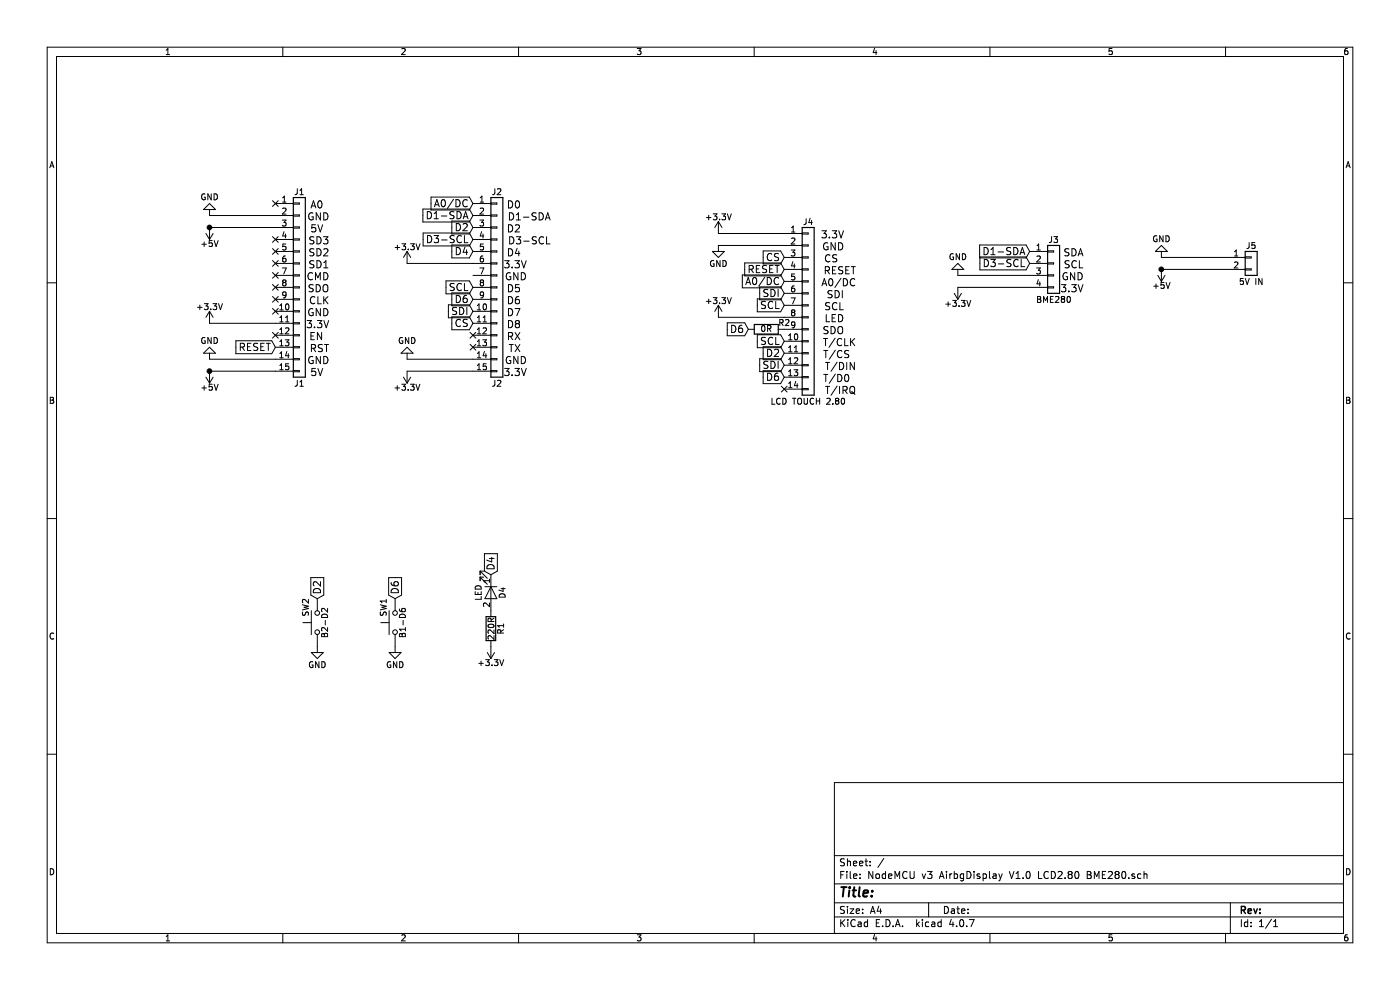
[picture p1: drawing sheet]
EESchema Schematic File Version 2
LIBS:power
LIBS:device
LIBS:switches
LIBS:relays
LIBS:motors
LIBS:transistors
LIBS:conn
LIBS:linear
LIBS:regul
LIBS:74xx
LIBS:cmos4000
LIBS:adc-dac
LIBS:memory
LIBS:xilinx
LIBS:microcontrollers
LIBS:dsp
LIBS:microchip
LIBS:analog_switches
LIBS:motorola
LIBS:texas
LIBS:intel
LIBS:audio
LIBS:interface
LIBS:digital-audio
LIBS:philips
LIBS:display
LIBS:cypress
LIBS:siliconi
LIBS:opto
LIBS:atmel
LIBS:contrib
LIBS:valves
LIBS:ESP8266
LIBS:ESP32-footprints-Shem-Lib
LIBS:NodeMCU v3 AirbgDisplay V1.0 LCD2.80 BME280-cache
EELAYER 25 0
EELAYER END
$Descr A4 11693 8268
encoding utf-8
Sheet 1 1
Title ""
Date ""
Rev ""
Comp ""
Comment1 ""
Comment2 ""
Comment3 ""
Comment4 ""
$EndDescr
$Comp
L Conn_01x04 J3
U 1 1
P 8800 2200
F 0 "J3" H 8800 2400 50  0000 C CNN
F 1 "BME280" H 8950 1900 50  0000 R CNN
F 2 "Pin_Headers:Pin_Header_Straight_1x04_Pitch2.54mm" H 8800 2200 50  0001 C CNN
F 3 "" H 8800 2200 50  0001 C CNN
	1    8800 2200
	1    0    0    -1  
$EndComp
Text GLabel 3950 1800 0    60   Input ~ 0
D1-SDA
Text GLabel 3950 1900 0    60   Input ~ 0
D2
Text GLabel 8600 2100 0    60   Input ~ 0
D1-SDA
$Comp
L GND #PWR8
U 1 1
P 8000 2300
F 0 "#PWR8" H 8000 2050 50  0001 C CNN
F 1 "GND" H 8000 2150 50  0000 C CNN
F 2 "" H 8000 2300 50  0001 C CNN
F 3 "" H 8000 2300 50  0001 C CNN
	1    8000 2300
	1    0    0    1   
$EndComp
$Comp
L +3.3V #PWR9
U 1 1
P 8000 2400
F 0 "#PWR9" H 8000 2250 50  0001 C CNN
F 1 "+3.3V" H 8000 2540 50  0000 C CNN
F 2 "" H 8000 2400 50  0001 C CNN
F 3 "" H 8000 2400 50  0001 C CNN
	1    8000 2400
	1    0    0    1   
$EndComp
$Comp
L +5V #PWR14
U 1 1
P 1750 3100
F 0 "#PWR14" H 1750 2950 50  0001 C CNN
F 1 "+5V" H 1750 3240 50  0000 C CNN
F 2 "" H 1750 3100 50  0001 C CNN
F 3 "" H 1750 3100 50  0001 C CNN
	1    1750 3100
	1    0    0    1   
$EndComp
Text Notes 4350 1750 2    60   ~ 0
D0\n
Text Notes 4600 1850 2    60   ~ 0
D1-SDA
Text Notes 4350 1950 2    60   ~ 0
D2
Text Notes 4600 2050 2    60   ~ 0
D3-SCL
Text Notes 4350 2150 2    60   ~ 0
D4
Text Notes 4350 2450 2    60   ~ 0
D5
Text Notes 4350 2550 2    60   ~ 0
D6
Text Notes 4350 2650 2    60   ~ 0
D7
Text Notes 4350 2750 2    60   ~ 0
D8
Text Notes 4350 2850 2    60   ~ 0
RX
Text Notes 4350 2950 2    60   ~ 0
TX
Text Notes 4400 3150 2    60   ~ 0
3.3V
Text Notes 4400 2350 2    60   ~ 0
GND
Text Notes 4400 3050 2    60   ~ 0
GND
Text Notes 9050 2350 2    60   ~ 0
GND
Text Notes 9050 2450 2    60   ~ 0
3.3V
Text Notes 9050 2250 2    60   ~ 0
SCL
Text Notes 9050 2150 2    60   ~ 0
SDA
Text Notes 2700 1750 2    60   ~ 0
A0
Text Notes 2700 3150 2    60   ~ 0
5V
Text Notes 2750 2250 2    60   ~ 0
SD1
Text Notes 2750 2150 2    60   ~ 0
SD2
Text Notes 2750 2050 2    60   ~ 0
SD3
Text Notes 2750 2350 2    60   ~ 0
CMD
Text Notes 2750 2450 2    60   ~ 0
SDO
Text Notes 2750 2550 2    60   ~ 0
CLK
Text Notes 2750 2750 2    60   ~ 0
3.3V
Text Notes 2750 2650 2    60   ~ 0
GND
Text Notes 2750 2950 2    60   ~ 0
RST
NoConn ~ 2300 2000
NoConn ~ 2300 2100
Text GLabel 3950 2700 0    60   Input ~ 0
CS
$Comp
L SW_Push SW1
U 1 1
P 3300 5200
F 0 "SW1" H 3350 5300 50  0000 L CNN
F 1 "B1-D6" H 3300 5140 50  0000 C CNN
F 2 "Buttons_Switches_THT:SW_PUSH_6mm_h5mm" H 3300 5400 50  0001 C CNN
F 3 "" H 3300 5400 50  0001 C CNN
	1    3300 5200
	0    -1   -1   0   
$EndComp
Text GLabel 3950 2100 0    60   Input ~ 0
D4
NoConn ~ 2300 2300
NoConn ~ 2300 2200
Text GLabel 3950 2400 0    60   Input ~ 0
SCL
Text GLabel 2300 2900 0    60   Input ~ 0
RESET
NoConn ~ 2300 1700
$Comp
L LED D4
U 1 1
P 4100 4950
F 0 "D4" H 4100 5050 50  0000 C CNN
F 1 "LED" H 4100 4850 50  0000 C CNN
F 2 "LEDs:LED_1206_HandSoldering" H 4100 4950 50  0001 C CNN
F 3 "" H 4100 4950 50  0001 C CNN
	1    4100 4950
	0    1    1    0   
$EndComp
$Comp
L R R1
U 1 1
P 4100 5250
F 0 "R1" V 4180 5250 50  0000 C CNN
F 1 "220R" V 4100 5250 50  0000 C CNN
F 2 "Resistors_SMD:R_1206_HandSoldering" V 4030 5250 50  0001 C CNN
F 3 "" H 4100 5250 50  0001 C CNN
	1    4100 5250
	1    0    0    -1  
$EndComp
$Comp
L Conn_01x15 J1
U 1 1
P 2500 2400
F 0 "J1" H 2500 3200 50  0000 C CNN
F 1 "J1" H 2500 1600 50  0000 C CNN
F 2 "Pin_Headers:Pin_Header_Straight_1x15_Pitch2.54mm" H 2500 2400 50  0001 C CNN
F 3 "" H 2500 2400 50  0001 C CNN
	1    2500 2400
	1    0    0    -1  
$EndComp
$Comp
L Conn_01x15 J2
U 1 1
P 4150 2400
F 0 "J2" H 4150 3200 50  0000 C CNN
F 1 "J2" H 4150 1600 50  0000 C CNN
F 2 "Pin_Headers:Pin_Header_Straight_1x15_Pitch2.54mm" H 4150 2400 50  0001 C CNN
F 3 "" H 4150 2400 50  0001 C CNN
	1    4150 2400
	1    0    0    -1  
$EndComp
$Comp
L +3.3V #PWR6
U 1 1
P 3400 2200
F 0 "#PWR6" H 3400 2050 50  0001 C CNN
F 1 "+3.3V" H 3400 2340 50  0000 C CNN
F 2 "" H 3400 2200 50  0001 C CNN
F 3 "" H 3400 2200 50  0001 C CNN
	1    3400 2200
	1    0    0    -1  
$EndComp
$Comp
L +3.3V #PWR11
U 1 1
P 1750 2700
F 0 "#PWR11" H 1750 2550 50  0001 C CNN
F 1 "+3.3V" H 1750 2840 50  0000 C CNN
F 2 "" H 1750 2700 50  0001 C CNN
F 3 "" H 1750 2700 50  0001 C CNN
	1    1750 2700
	1    0    0    -1  
$EndComp
Text Notes 4400 2250 2    60   ~ 0
3.3V
$Comp
L GND #PWR12
U 1 1
P 1750 3000
F 0 "#PWR12" H 1750 2750 50  0001 C CNN
F 1 "GND" H 1750 2850 50  0000 C CNN
F 2 "" H 1750 3000 50  0001 C CNN
F 3 "" H 1750 3000 50  0001 C CNN
	1    1750 3000
	1    0    0    1   
$EndComp
Text Notes 2750 3050 2    60   ~ 0
GND
Text Notes 2700 2850 2    60   ~ 0
EN
Text Notes 2700 1950 2    60   ~ 0
5V
Text Notes 2750 1850 2    60   ~ 0
GND
NoConn ~ 2300 2400
NoConn ~ 2300 2500
$Comp
L +5V #PWR2
U 1 1
P 1750 1900
F 0 "#PWR2" H 1750 1750 50  0001 C CNN
F 1 "+5V" H 1750 2040 50  0000 C CNN
F 2 "" H 1750 1900 50  0001 C CNN
F 3 "" H 1750 1900 50  0001 C CNN
	1    1750 1900
	1    0    0    1   
$EndComp
$Comp
L GND #PWR1
U 1 1
P 1750 1800
F 0 "#PWR1" H 1750 1550 50  0001 C CNN
F 1 "GND" H 1750 1650 50  0000 C CNN
F 2 "" H 1750 1800 50  0001 C CNN
F 3 "" H 1750 1800 50  0001 C CNN
	1    1750 1800
	1    0    0    1   
$EndComp
$Comp
L GND #PWR13
U 1 1
P 3400 3000
F 0 "#PWR13" H 3400 2750 50  0001 C CNN
F 1 "GND" H 3400 2850 50  0000 C CNN
F 2 "" H 3400 3000 50  0001 C CNN
F 3 "" H 3400 3000 50  0001 C CNN
	1    3400 3000
	1    0    0    1   
$EndComp
NoConn ~ 2300 2800
Text GLabel 4100 4800 1    60   Input ~ 0
D4
Text GLabel 3950 2000 0    60   Input ~ 0
D3-SCL
NoConn ~ 2300 2600
NoConn ~ 3950 2800
NoConn ~ 3950 2900
$Comp
L +3.3V #PWR3
U 1 1
P 6000 1950
F 0 "#PWR3" H 6000 1800 50  0001 C CNN
F 1 "+3.3V" H 6000 2090 50  0000 C CNN
F 2 "" H 6000 1950 50  0001 C CNN
F 3 "" H 6000 1950 50  0001 C CNN
	1    6000 1950
	1    0    0    -1  
$EndComp
$Comp
L +3.3V #PWR10
U 1 1
P 6000 2650
F 0 "#PWR10" H 6000 2500 50  0001 C CNN
F 1 "+3.3V" H 6000 2790 50  0000 C CNN
F 2 "" H 6000 2650 50  0001 C CNN
F 3 "" H 6000 2650 50  0001 C CNN
	1    6000 2650
	1    0    0    -1  
$EndComp
$Comp
L GND #PWR4
U 1 1
P 6000 2050
F 0 "#PWR4" H 6000 1800 50  0001 C CNN
F 1 "GND" H 6000 1900 50  0000 C CNN
F 2 "" H 6000 2050 50  0001 C CNN
F 3 "" H 6000 2050 50  0001 C CNN
	1    6000 2050
	-1   0    0    -1  
$EndComp
Text GLabel 6550 2150 0    60   Input ~ 0
CS
Text GLabel 6550 2450 0    60   Input ~ 0
SDI
Text GLabel 6550 2250 0    60   Input ~ 0
RESET
Text GLabel 6550 2550 0    60   Input ~ 0
SCL
Text GLabel 3950 1700 0    60   Input ~ 0
A0/DC
Text GLabel 6550 2350 0    60   Input ~ 0
A0/DC
Text Notes 7050 2100 2    60   ~ 0
GND
Text Notes 7050 2000 2    60   ~ 0
3.3V
Text Notes 7050 2700 2    60   ~ 0
LED
Text Notes 7000 2200 2    60   ~ 0
CS
Text Notes 7150 2300 2    60   ~ 0
RESET
Text Notes 7150 2400 2    60   ~ 0
A0/DC
Text Notes 7050 2500 2    60   ~ 0
SDI
Text Notes 7050 2600 2    60   ~ 0
SCL
Wire Wire Line
	8000 2300 8600 2300
Wire Wire Line
	8000 2400 8600 2400
Wire Wire Line
	3950 2200 3400 2200
Wire Wire Line
	2300 3000 1750 3000
Wire Wire Line
	2300 2700 1750 2700
Wire Wire Line
	2300 1800 1750 1800
Wire Wire Line
	3950 3000 3400 3000
Connection ~ 1750 1900
Connection ~ 1750 3100
Wire Wire Line
	6550 1950 6000 1950
Wire Wire Line
	6550 2650 6000 2650
Wire Wire Line
	6550 2050 6000 2050
Wire Wire Line
	1750 1900 2300 1900
Wire Wire Line
	1750 3100 2300 3100
$Comp
L +3.3V #PWR15
U 1 1
P 3400 3100
F 0 "#PWR15" H 3400 2950 50  0001 C CNN
F 1 "+3.3V" H 3400 3240 50  0000 C CNN
F 2 "" H 3400 3100 50  0001 C CNN
F 3 "" H 3400 3100 50  0001 C CNN
	1    3400 3100
	-1   0    0    1   
$EndComp
Wire Wire Line
	3950 3100 3400 3100
$Comp
L Conn_01x02 J5
U 1 1
P 10450 2150
F 0 "J5" H 10450 2250 50  0000 C CNN
F 1 "5V IN" H 10450 1950 50  0000 C CNN
F 2 "Connectors_JST:JST_XH_S02B-XH-A_02x2.50mm_Angled" H 10450 2150 50  0001 C CNN
F 3 "" H 10450 2150 50  0001 C CNN
	1    10450 2150
	1    0    0    -1  
$EndComp
$Comp
L +5V #PWR7
U 1 1
P 9700 2250
F 0 "#PWR7" H 9700 2100 50  0001 C CNN
F 1 "+5V" H 9700 2390 50  0000 C CNN
F 2 "" H 9700 2250 50  0001 C CNN
F 3 "" H 9700 2250 50  0001 C CNN
	1    9700 2250
	1    0    0    1   
$EndComp
$Comp
L GND #PWR5
U 1 1
P 9700 2150
F 0 "#PWR5" H 9700 1900 50  0001 C CNN
F 1 "GND" H 9700 2000 50  0000 C CNN
F 2 "" H 9700 2150 50  0001 C CNN
F 3 "" H 9700 2150 50  0001 C CNN
	1    9700 2150
	1    0    0    1   
$EndComp
Wire Wire Line
	10250 2150 9700 2150
Connection ~ 9700 2250
Wire Wire Line
	9700 2250 10250 2250
$Comp
L SW_Push SW2
U 1 1
P 2650 5200
F 0 "SW2" H 2700 5300 50  0000 L CNN
F 1 "B2-D2" H 2650 5140 50  0000 C CNN
F 2 "Buttons_Switches_THT:SW_PUSH_6mm_h5mm" H 2650 5400 50  0001 C CNN
F 3 "" H 2650 5400 50  0001 C CNN
	1    2650 5200
	0    -1   -1   0   
$EndComp
Text GLabel 3950 2500 0    60   Input ~ 0
D6
Text GLabel 3300 5000 1    60   Input ~ 0
D6
$Comp
L GND #PWR17
U 1 1
P 3300 5400
F 0 "#PWR17" H 3300 5150 50  0001 C CNN
F 1 "GND" H 3300 5250 50  0000 C CNN
F 2 "" H 3300 5400 50  0001 C CNN
F 3 "" H 3300 5400 50  0001 C CNN
	1    3300 5400
	-1   0    0    -1  
$EndComp
$Comp
L GND #PWR16
U 1 1
P 2650 5400
F 0 "#PWR16" H 2650 5150 50  0001 C CNN
F 1 "GND" H 2650 5250 50  0000 C CNN
F 2 "" H 2650 5400 50  0001 C CNN
F 3 "" H 2650 5400 50  0001 C CNN
	1    2650 5400
	-1   0    0    -1  
$EndComp
$Comp
L Conn_01x14 J4
U 1 1
P 6750 2550
F 0 "J4" H 6750 3250 50  0000 C CNN
F 1 "LCD TOUCH 2.80" H 6750 1750 50  0000 C CNN
F 2 "Pin_Headers:Pin_Header_Straight_1x14_Pitch2.54mm" H 6750 2550 50  0001 C CNN
F 3 "" H 6750 2550 50  0001 C CNN
	1    6750 2550
	1    0    0    -1  
$EndComp
Text Notes 7050 2800 2    60   ~ 0
SDO
Text Notes 7150 2900 2    60   ~ 0
T/CLK
Text Notes 7100 3000 2    60   ~ 0
T/CS
Text Notes 7150 3100 2    60   ~ 0
T/DIN
Text Notes 7100 3200 2    60   ~ 0
T/D0
Text Notes 7150 3300 2    60   ~ 0
T/IRQ
$Comp
L +3.3V #PWR18
U 1 1
P 4100 5400
F 0 "#PWR18" H 4100 5250 50  0001 C CNN
F 1 "+3.3V" H 4100 5540 50  0000 C CNN
F 2 "" H 4100 5400 50  0001 C CNN
F 3 "" H 4100 5400 50  0001 C CNN
	1    4100 5400
	-1   0    0    1   
$EndComp
Text GLabel 6550 2850 0    60   Input ~ 0
SCL
Text GLabel 2650 5000 1    60   Input ~ 0
D2
Text GLabel 8600 2200 0    60   Input ~ 0
D3-SCL
NoConn ~ 6550 3250
Text GLabel 6550 3150 0    60   Input ~ 0
D6
Text GLabel 6250 2750 0    60   Input ~ 0
D6
Text GLabel 6550 2950 0    60   Input ~ 0
D2
$Comp
L R R2
U 1 1
P 6400 2750
F 0 "R2" V 6450 2600 50  0000 C CNN
F 1 "0R" V 6400 2750 50  0000 C CNN
F 2 "Resistors_SMD:R_1206_HandSoldering" V 6330 2750 50  0001 C CNN
F 3 "" H 6400 2750 50  0001 C CNN
	1    6400 2750
	0    -1   -1   0   
$EndComp
Text GLabel 6550 3050 0    60   Input ~ 0
SDI
Text GLabel 3950 2600 0    60   Input ~ 0
SDI
$EndSCHEMATC
